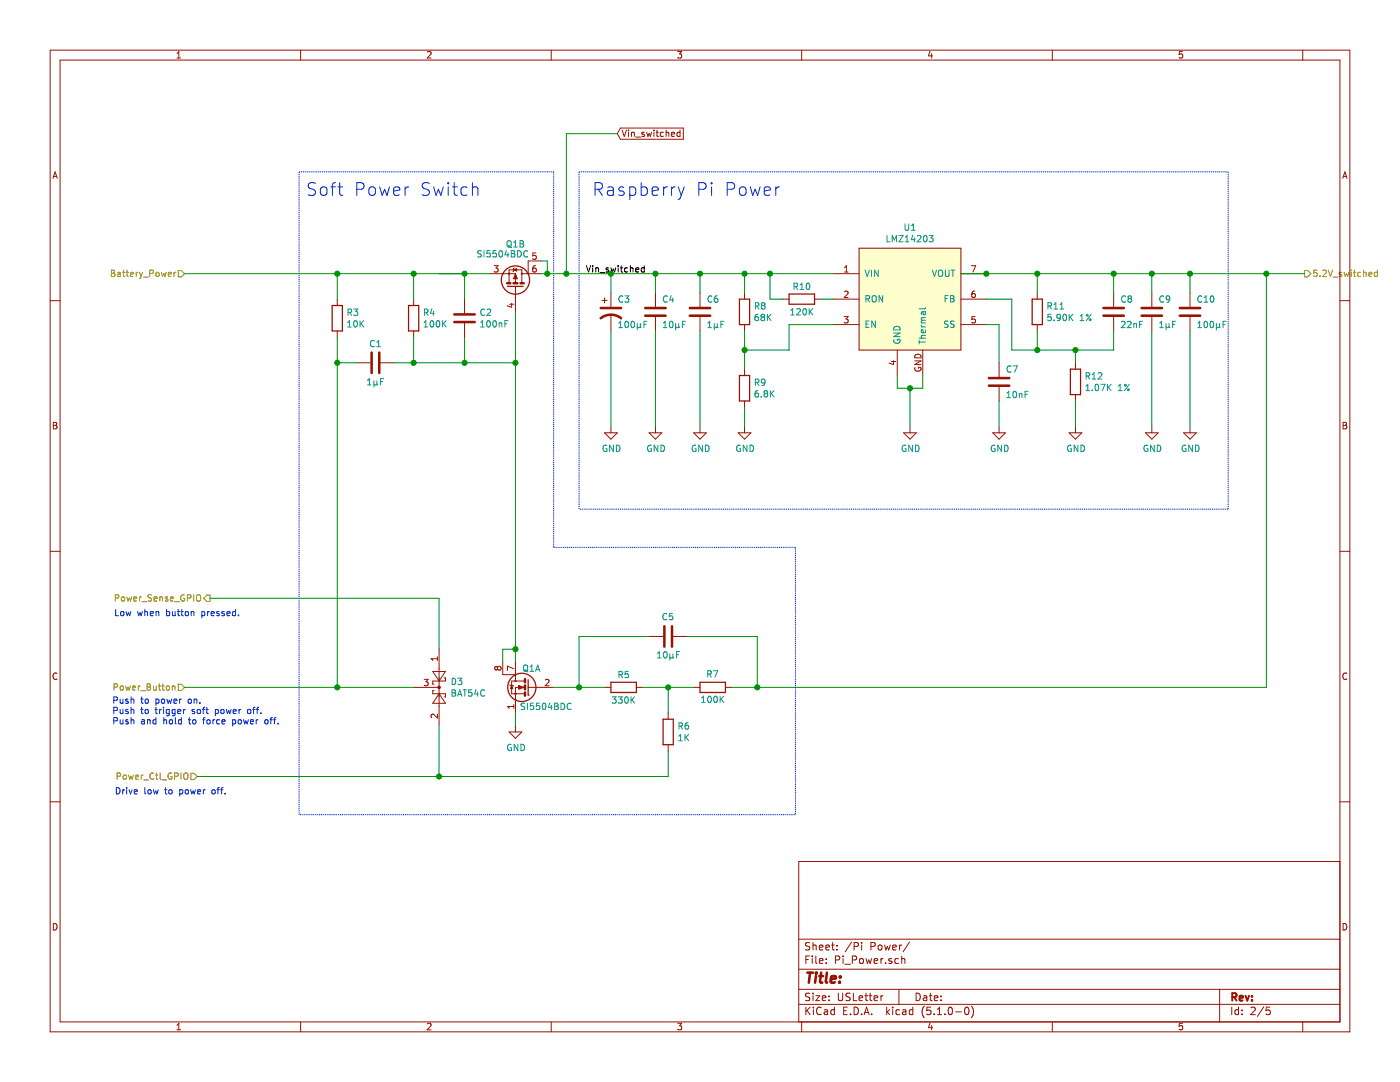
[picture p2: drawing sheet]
EESchema Schematic File Version 4
LIBS:Power Board-cache
EELAYER 29 0
EELAYER END
$Descr USLetter 11000 8500
encoding utf-8
Sheet 2 5
Title ""
Date ""
Rev ""
Comp ""
Comment1 ""
Comment2 ""
Comment3 ""
Comment4 ""
$EndDescr
Text HLabel 10250 2150 2    50   Output ~ 0
5.2V_switched
$Comp
L Device:R R5
U 1 1
P 4900 5400
F 0 "R5" V 4800 5400 50  0000 C CNN
F 1 "330K" V 5000 5400 50  0000 C CNN
F 2 "Resistor_SMD:R_0603_1608Metric" V 4830 5400 50  0001 C CNN
F 3 "~" H 4900 5400 50  0001 C CNN
F 4 "Yageo" H -1800 1350 50  0001 C CNN "Manufacturer"
F 5 "RC0603JR-07330K" H -1800 1350 50  0001 C CNN "Part No."
F 6 "-" H 0   0   50  0001 C CNN "Digikey No."
	1    4900 5400
	0    1    1    0   
$EndComp
$Comp
L Device:R R7
U 1 1
P 5600 5400
F 0 "R7" V 5700 5350 50  0000 L CNN
F 1 "100K" V 5500 5300 50  0000 L CNN
F 2 "Resistor_SMD:R_0603_1608Metric" V 5530 5400 50  0001 C CNN
F 3 "~" H 5600 5400 50  0001 C CNN
F 4 "Yageo" H -1400 2100 50  0001 C CNN "Manufacturer"
F 5 "RC0603JR-07100K" H -1400 2100 50  0001 C CNN "Part No."
F 6 "-" H 0   0   50  0001 C CNN "Digikey No."
	1    5600 5400
	0    -1   -1   0   
$EndComp
Wire Wire Line
	5050 5400 5250 5400
$Comp
L Device:C C5
U 1 1
P 5250 5000
F 0 "C5" V 5400 4950 50  0000 L CNN
F 1 "10µF" V 5100 4900 50  0000 L CNN
F 2 "Capacitor_SMD:C_0805_2012Metric" H 5288 4850 50  0001 C CNN
F 3 "~" H 5250 5000 50  0001 C CNN
F 4 "490-10748-1-ND" H 0   0   50  0001 C CNN "Digikey No."
F 5 "Murata" H 0   0   50  0001 C CNN "Manufacturer"
F 6 "GRM21BR61E106MA73L" H 0   0   50  0001 C CNN "Part No."
	1    5250 5000
	0    -1   -1   0   
$EndComp
$Comp
L Device:R R6
U 1 1
P 5250 5750
F 0 "R6" H 5320 5796 50  0000 L CNN
F 1 "1K" H 5320 5705 50  0000 L CNN
F 2 "Resistor_SMD:R_0603_1608Metric" V 5180 5750 50  0001 C CNN
F 3 "~" H 5250 5750 50  0001 C CNN
F 4 "Yageo" H -900 800 50  0001 C CNN "Manufacturer"
F 5 "RC0603JR-071K" H -900 800 50  0001 C CNN "Part No."
F 6 "-" H 0   0   50  0001 C CNN "Digikey No."
	1    5250 5750
	1    0    0    -1  
$EndComp
Wire Wire Line
	5250 5600 5250 5400
Wire Wire Line
	5250 5400 5450 5400
Connection ~ 5250 5400
Wire Wire Line
	4550 5000 5100 5000
Wire Wire Line
	5400 5000 5950 5000
Wire Wire Line
	9950 5400 9950 2150
Wire Wire Line
	5250 5900 5250 6100
Wire Wire Line
	5950 5000 5950 5400
Wire Notes Line
	9650 4000 4550 4000
$Comp
L Power_Board:LMZ14203 U?
U 1 1
P 7150 2350
AR Path="/5CB12DBA" Ref="U?"  Part="1" 
AR Path="/5C93509D/5CB12DBA" Ref="U?"  Part="1" 
AR Path="/5C958DBD/5C9BDDC9/5CB12DBA" Ref="U?"  Part="1" 
AR Path="/5C958DBD/5CB12DBA" Ref="U1"  Part="1" 
F 0 "U1" H 7150 2915 50  0000 C CNN
F 1 "LMZ14203" H 7150 2824 50  0000 C CNN
F 2 "Power_Board:TO-PMOD_7" H 7150 2350 50  0001 C CNN
F 3 "" H 7150 2350 50  0001 C CNN
F 4 "TI" H 850 250 50  0001 C CNN "Manufacturer"
F 5 "TO-PMOD 7" H 850 250 50  0001 C CNN "Package"
F 6 "LMZ14203TZE-ADJ/NOPB" H 850 250 50  0001 C CNN "Part No."
F 7 "-" H 0   0   50  0001 C CNN "Digikey No."
	1    7150 2350
	1    0    0    -1  
$EndComp
$Comp
L power:GND #PWR?
U 1 1
P 4800 3350
AR Path="/5CB12DC0" Ref="#PWR?"  Part="1" 
AR Path="/5C93509D/5CB12DC0" Ref="#PWR?"  Part="1" 
AR Path="/5C958DBD/5C9BDDC9/5CB12DC0" Ref="#PWR?"  Part="1" 
AR Path="/5C958DBD/5CB12DC0" Ref="#PWR08"  Part="1" 
F 0 "#PWR08" H 4800 3100 50  0001 C CNN
F 1 "GND" H 4805 3177 50  0000 C CNN
F 2 "" H 4800 3350 50  0001 C CNN
F 3 "" H 4800 3350 50  0001 C CNN
	1    4800 3350
	1    0    0    -1  
$EndComp
$Comp
L power:GND #PWR?
U 1 1
P 5150 3350
AR Path="/5CB12DC6" Ref="#PWR?"  Part="1" 
AR Path="/5C93509D/5CB12DC6" Ref="#PWR?"  Part="1" 
AR Path="/5C958DBD/5C9BDDC9/5CB12DC6" Ref="#PWR?"  Part="1" 
AR Path="/5C958DBD/5CB12DC6" Ref="#PWR09"  Part="1" 
F 0 "#PWR09" H 5150 3100 50  0001 C CNN
F 1 "GND" H 5155 3177 50  0000 C CNN
F 2 "" H 5150 3350 50  0001 C CNN
F 3 "" H 5150 3350 50  0001 C CNN
	1    5150 3350
	1    0    0    -1  
$EndComp
$Comp
L power:GND #PWR?
U 1 1
P 5500 3350
AR Path="/5CB12DCC" Ref="#PWR?"  Part="1" 
AR Path="/5C93509D/5CB12DCC" Ref="#PWR?"  Part="1" 
AR Path="/5C958DBD/5C9BDDC9/5CB12DCC" Ref="#PWR?"  Part="1" 
AR Path="/5C958DBD/5CB12DCC" Ref="#PWR010"  Part="1" 
F 0 "#PWR010" H 5500 3100 50  0001 C CNN
F 1 "GND" H 5505 3177 50  0000 C CNN
F 2 "" H 5500 3350 50  0001 C CNN
F 3 "" H 5500 3350 50  0001 C CNN
	1    5500 3350
	1    0    0    -1  
$EndComp
$Comp
L power:GND #PWR?
U 1 1
P 5850 3350
AR Path="/5CB12DD2" Ref="#PWR?"  Part="1" 
AR Path="/5C93509D/5CB12DD2" Ref="#PWR?"  Part="1" 
AR Path="/5C958DBD/5C9BDDC9/5CB12DD2" Ref="#PWR?"  Part="1" 
AR Path="/5C958DBD/5CB12DD2" Ref="#PWR011"  Part="1" 
F 0 "#PWR011" H 5850 3100 50  0001 C CNN
F 1 "GND" H 5855 3177 50  0000 C CNN
F 2 "" H 5850 3350 50  0001 C CNN
F 3 "" H 5850 3350 50  0001 C CNN
	1    5850 3350
	1    0    0    -1  
$EndComp
$Comp
L power:GND #PWR?
U 1 1
P 7150 3350
AR Path="/5CB12DD8" Ref="#PWR?"  Part="1" 
AR Path="/5C93509D/5CB12DD8" Ref="#PWR?"  Part="1" 
AR Path="/5C958DBD/5C9BDDC9/5CB12DD8" Ref="#PWR?"  Part="1" 
AR Path="/5C958DBD/5CB12DD8" Ref="#PWR012"  Part="1" 
F 0 "#PWR012" H 7150 3100 50  0001 C CNN
F 1 "GND" H 7155 3177 50  0000 C CNN
F 2 "" H 7150 3350 50  0001 C CNN
F 3 "" H 7150 3350 50  0001 C CNN
	1    7150 3350
	1    0    0    -1  
$EndComp
$Comp
L power:GND #PWR?
U 1 1
P 7850 3350
AR Path="/5CB12DDE" Ref="#PWR?"  Part="1" 
AR Path="/5C93509D/5CB12DDE" Ref="#PWR?"  Part="1" 
AR Path="/5C958DBD/5C9BDDC9/5CB12DDE" Ref="#PWR?"  Part="1" 
AR Path="/5C958DBD/5CB12DDE" Ref="#PWR013"  Part="1" 
F 0 "#PWR013" H 7850 3100 50  0001 C CNN
F 1 "GND" H 7855 3177 50  0000 C CNN
F 2 "" H 7850 3350 50  0001 C CNN
F 3 "" H 7850 3350 50  0001 C CNN
	1    7850 3350
	1    0    0    -1  
$EndComp
$Comp
L power:GND #PWR?
U 1 1
P 8450 3350
AR Path="/5CB12DE4" Ref="#PWR?"  Part="1" 
AR Path="/5C93509D/5CB12DE4" Ref="#PWR?"  Part="1" 
AR Path="/5C958DBD/5C9BDDC9/5CB12DE4" Ref="#PWR?"  Part="1" 
AR Path="/5C958DBD/5CB12DE4" Ref="#PWR014"  Part="1" 
F 0 "#PWR014" H 8450 3100 50  0001 C CNN
F 1 "GND" H 8455 3177 50  0000 C CNN
F 2 "" H 8450 3350 50  0001 C CNN
F 3 "" H 8450 3350 50  0001 C CNN
	1    8450 3350
	1    0    0    -1  
$EndComp
$Comp
L power:GND #PWR?
U 1 1
P 9050 3350
AR Path="/5CB12DEA" Ref="#PWR?"  Part="1" 
AR Path="/5C93509D/5CB12DEA" Ref="#PWR?"  Part="1" 
AR Path="/5C958DBD/5C9BDDC9/5CB12DEA" Ref="#PWR?"  Part="1" 
AR Path="/5C958DBD/5CB12DEA" Ref="#PWR015"  Part="1" 
F 0 "#PWR015" H 9050 3100 50  0001 C CNN
F 1 "GND" H 9055 3177 50  0000 C CNN
F 2 "" H 9050 3350 50  0001 C CNN
F 3 "" H 9050 3350 50  0001 C CNN
	1    9050 3350
	1    0    0    -1  
$EndComp
$Comp
L power:GND #PWR?
U 1 1
P 9350 3350
AR Path="/5CB12DF0" Ref="#PWR?"  Part="1" 
AR Path="/5C93509D/5CB12DF0" Ref="#PWR?"  Part="1" 
AR Path="/5C958DBD/5C9BDDC9/5CB12DF0" Ref="#PWR?"  Part="1" 
AR Path="/5C958DBD/5CB12DF0" Ref="#PWR016"  Part="1" 
F 0 "#PWR016" H 9350 3100 50  0001 C CNN
F 1 "GND" H 9355 3177 50  0000 C CNN
F 2 "" H 9350 3350 50  0001 C CNN
F 3 "" H 9350 3350 50  0001 C CNN
	1    9350 3350
	1    0    0    -1  
$EndComp
$Comp
L Device:C C?
U 1 1
P 5150 2450
AR Path="/5CB12DF6" Ref="C?"  Part="1" 
AR Path="/5C93509D/5CB12DF6" Ref="C?"  Part="1" 
AR Path="/5C958DBD/5C9BDDC9/5CB12DF6" Ref="C?"  Part="1" 
AR Path="/5C958DBD/5CB12DF6" Ref="C4"  Part="1" 
F 0 "C4" H 5200 2550 50  0000 L CNN
F 1 "10µF" H 5200 2350 50  0000 L CNN
F 2 "Capacitor_SMD:C_0805_2012Metric" H 5188 2300 50  0001 C CNN
F 3 "~" H 5150 2450 50  0001 C CNN
F 4 "490-10748-1-ND" H 0   0   50  0001 C CNN "Digikey No."
F 5 "Murata" H 0   0   50  0001 C CNN "Manufacturer"
F 6 "GRM21BR61E106MA73L" H 0   0   50  0001 C CNN "Part No."
	1    5150 2450
	1    0    0    -1  
$EndComp
$Comp
L Device:C C?
U 1 1
P 5500 2450
AR Path="/5CB12E00" Ref="C?"  Part="1" 
AR Path="/5C93509D/5CB12E00" Ref="C?"  Part="1" 
AR Path="/5C958DBD/5C9BDDC9/5CB12E00" Ref="C?"  Part="1" 
AR Path="/5C958DBD/5CB12E00" Ref="C6"  Part="1" 
F 0 "C6" H 5550 2550 50  0000 L CNN
F 1 "1µF" H 5550 2350 50  0000 L CNN
F 2 "Capacitor_SMD:C_0805_2012Metric" H 5538 2300 50  0001 C CNN
F 3 "~" H 5500 2450 50  0001 C CNN
F 4 "0603" H 1200 200 50  0001 C CNN "Package"
F 5 "587-1438-1-ND" H 0   0   50  0001 C CNN "Digikey No."
F 6 "Taiyo Yuden" H 0   0   50  0001 C CNN "Manufacturer"
F 7 "GMK212B7105KG-T" H 0   0   50  0001 C CNN "Part No."
	1    5500 2450
	1    0    0    -1  
$EndComp
$Comp
L Device:C C?
U 1 1
P 7850 3000
AR Path="/5CB12E07" Ref="C?"  Part="1" 
AR Path="/5C93509D/5CB12E07" Ref="C?"  Part="1" 
AR Path="/5C958DBD/5C9BDDC9/5CB12E07" Ref="C?"  Part="1" 
AR Path="/5C958DBD/5CB12E07" Ref="C7"  Part="1" 
F 0 "C7" H 7900 3100 50  0000 L CNN
F 1 "10nF" H 7900 2900 50  0000 L CNN
F 2 "Capacitor_SMD:C_0603_1608Metric" H 7888 2850 50  0001 C CNN
F 3 "~" H 7850 3000 50  0001 C CNN
F 4 "0603" H 750 250 50  0001 C CNN "Package"
F 5 "-" H 0   0   50  0001 C CNN "Digikey No."
F 6 "Murata" H 0   0   50  0001 C CNN "Manufacturer"
F 7 "GRM188R71H103KA01D" H 0   0   50  0001 C CNN "Part No."
	1    7850 3000
	1    0    0    -1  
$EndComp
$Comp
L Device:C C?
U 1 1
P 8750 2450
AR Path="/5CB12E10" Ref="C?"  Part="1" 
AR Path="/5C93509D/5CB12E10" Ref="C?"  Part="1" 
AR Path="/5C958DBD/5C9BDDC9/5CB12E10" Ref="C?"  Part="1" 
AR Path="/5C958DBD/5CB12E10" Ref="C8"  Part="1" 
F 0 "C8" H 8800 2550 50  0000 L CNN
F 1 "22nF" H 8800 2350 50  0000 L CNN
F 2 "Capacitor_SMD:C_0603_1608Metric" H 8788 2300 50  0001 C CNN
F 3 "~" H 8750 2450 50  0001 C CNN
F 4 "732-8009-1-ND" H 0   0   50  0001 C CNN "Digikey No."
F 5 "Wurth" H 0   0   50  0001 C CNN "Manufacturer"
F 6 "885012206091" H 0   0   50  0001 C CNN "Part No."
	1    8750 2450
	1    0    0    -1  
$EndComp
$Comp
L Device:C C?
U 1 1
P 9050 2450
AR Path="/5CB12E1A" Ref="C?"  Part="1" 
AR Path="/5C93509D/5CB12E1A" Ref="C?"  Part="1" 
AR Path="/5C958DBD/5C9BDDC9/5CB12E1A" Ref="C?"  Part="1" 
AR Path="/5C958DBD/5CB12E1A" Ref="C9"  Part="1" 
F 0 "C9" H 9100 2550 50  0000 L CNN
F 1 "1µF" H 9100 2350 50  0000 L CNN
F 2 "Capacitor_SMD:C_0805_2012Metric" H 9088 2300 50  0001 C CNN
F 3 "~" H 9050 2450 50  0001 C CNN
F 4 "0603" H 750 200 50  0001 C CNN "Package"
F 5 "587-1438-1-ND" H 0   0   50  0001 C CNN "Digikey No."
F 6 "Taiyo Yuden" H 0   0   50  0001 C CNN "Manufacturer"
F 7 "GMK212B7105KG-T" H 0   0   50  0001 C CNN "Part No."
	1    9050 2450
	1    0    0    -1  
$EndComp
$Comp
L Device:C C?
U 1 1
P 9350 2450
AR Path="/5CB12E23" Ref="C?"  Part="1" 
AR Path="/5C93509D/5CB12E23" Ref="C?"  Part="1" 
AR Path="/5C958DBD/5C9BDDC9/5CB12E23" Ref="C?"  Part="1" 
AR Path="/5C958DBD/5CB12E23" Ref="C10"  Part="1" 
F 0 "C10" H 9400 2550 50  0000 L CNN
F 1 "100µF" H 9400 2350 50  0000 L CNN
F 2 "Capacitor_SMD:C_1210_3225Metric" H 9388 2300 50  0001 C CNN
F 3 "~" H 9350 2450 50  0001 C CNN
F 4 "587-1965-1-ND" H 550 -1250 50  0001 C CNN "Digikey No."
F 5 "Taiyo Yuden" H 550 -1250 50  0001 C CNN "Manufacturer"
F 6 "LMK325BJ107MM-T" H 550 -1250 50  0001 C CNN "Part No."
	1    9350 2450
	1    0    0    -1  
$EndComp
$Comp
L Device:CP1 C?
U 1 1
P 4800 2450
AR Path="/5CB12E2C" Ref="C?"  Part="1" 
AR Path="/5C93509D/5CB12E2C" Ref="C?"  Part="1" 
AR Path="/5C958DBD/5C9BDDC9/5CB12E2C" Ref="C?"  Part="1" 
AR Path="/5C958DBD/5CB12E2C" Ref="C3"  Part="1" 
F 0 "C3" H 4850 2550 50  0000 L CNN
F 1 "100µF" H 4850 2350 50  0000 L CNN
F 2 "Capacitor_SMD:CP_Elec_8x10" H 4800 2450 50  0001 C CNN
F 3 "https://datasheet.octopart.com/EDK107M050A9MAA-Kemet-datasheet-13271990.pdf" H 4800 2450 50  0001 C CNN
F 4 "399-6672-1-ND" H 1200 -1250 50  0001 C CNN "Digikey No."
F 5 "Kemet" H 1200 -1250 50  0001 C CNN "Manufacturer"
F 6 "EDK107M050A9MAA" H 1200 -1250 50  0001 C CNN "Part No."
	1    4800 2450
	1    0    0    -1  
$EndComp
$Comp
L Device:R R?
U 1 1
P 8450 3000
AR Path="/5CB12E36" Ref="R?"  Part="1" 
AR Path="/5C93509D/5CB12E36" Ref="R?"  Part="1" 
AR Path="/5C958DBD/5C9BDDC9/5CB12E36" Ref="R?"  Part="1" 
AR Path="/5C958DBD/5CB12E36" Ref="R12"  Part="1" 
F 0 "R12" H 8520 3046 50  0000 L CNN
F 1 "1.07K 1%" H 8520 2955 50  0000 L CNN
F 2 "Resistor_SMD:R_0603_1608Metric" V 8380 3000 50  0001 C CNN
F 3 "~" H 8450 3000 50  0001 C CNN
F 4 "0603" H 750 250 50  0001 C CNN "Package"
F 5 "ERJ-3EKF1071V" H 750 250 50  0001 C CNN "Part No."
F 6 "P1.07KHCT-ND" H 650 -1200 50  0001 C CNN "Digikey No."
F 7 "Panasonic" H 650 -1200 50  0001 C CNN "Manufacturer"
	1    8450 3000
	1    0    0    -1  
$EndComp
$Comp
L Device:R R?
U 1 1
P 8150 2450
AR Path="/5CB12E40" Ref="R?"  Part="1" 
AR Path="/5C93509D/5CB12E40" Ref="R?"  Part="1" 
AR Path="/5C958DBD/5C9BDDC9/5CB12E40" Ref="R?"  Part="1" 
AR Path="/5C958DBD/5CB12E40" Ref="R11"  Part="1" 
F 0 "R11" H 8220 2496 50  0000 L CNN
F 1 "5.90K 1%" H 8220 2405 50  0000 L CNN
F 2 "Resistor_SMD:R_0603_1608Metric" V 8080 2450 50  0001 C CNN
F 3 "~" H 8150 2450 50  0001 C CNN
F 4 "0603" H 650 200 50  0001 C CNN "Package"
F 5 "P5.90KHCT-ND" H 550 -1250 50  0001 C CNN "Digikey No."
F 6 "Panasonic" H 550 -1250 50  0001 C CNN "Manufacturer"
F 7 "ERJ-3EKF5901V" H 550 -1250 50  0001 C CNN "Part No."
	1    8150 2450
	1    0    0    -1  
$EndComp
$Comp
L Device:R R?
U 1 1
P 5850 3050
AR Path="/5CB12E49" Ref="R?"  Part="1" 
AR Path="/5C93509D/5CB12E49" Ref="R?"  Part="1" 
AR Path="/5C958DBD/5C9BDDC9/5CB12E49" Ref="R?"  Part="1" 
AR Path="/5C958DBD/5CB12E49" Ref="R9"  Part="1" 
F 0 "R9" H 5920 3096 50  0000 L CNN
F 1 "6.8K" H 5920 3005 50  0000 L CNN
F 2 "Resistor_SMD:R_0603_1608Metric" V 5780 3050 50  0001 C CNN
F 3 "~" H 5850 3050 50  0001 C CNN
F 4 "0603" H 1150 300 50  0001 C CNN "Package"
F 5 "RC0603JR-076K8" H 1150 300 50  0001 C CNN "Part No."
F 6 "Yageo" H 1050 -1150 50  0001 C CNN "Manufacturer"
F 7 "-" H 0   0   50  0001 C CNN "Digikey No."
	1    5850 3050
	1    0    0    -1  
$EndComp
$Comp
L Device:R R?
U 1 1
P 6300 2350
AR Path="/5CB12E52" Ref="R?"  Part="1" 
AR Path="/5C93509D/5CB12E52" Ref="R?"  Part="1" 
AR Path="/5C958DBD/5C9BDDC9/5CB12E52" Ref="R?"  Part="1" 
AR Path="/5C958DBD/5CB12E52" Ref="R10"  Part="1" 
F 0 "R10" V 6200 2350 50  0000 C CNN
F 1 "120K" V 6400 2350 50  0000 C CNN
F 2 "Resistor_SMD:R_0603_1608Metric" V 6230 2350 50  0001 C CNN
F 3 "~" H 6300 2350 50  0001 C CNN
F 4 "0603" H 950 250 50  0001 C CNN "Package"
F 5 "RC0603JR-07120K" H 950 250 50  0001 C CNN "Part No."
F 6 "Yageo" H 850 -1200 50  0001 C CNN "Manufacturer"
F 7 "-" H 0   0   50  0001 C CNN "Digikey No."
	1    6300 2350
	0    1    1    0   
$EndComp
$Comp
L Device:R R?
U 1 1
P 5850 2450
AR Path="/5CB12E5B" Ref="R?"  Part="1" 
AR Path="/5C93509D/5CB12E5B" Ref="R?"  Part="1" 
AR Path="/5C958DBD/5C9BDDC9/5CB12E5B" Ref="R?"  Part="1" 
AR Path="/5C958DBD/5CB12E5B" Ref="R8"  Part="1" 
F 0 "R8" H 5920 2496 50  0000 L CNN
F 1 "68K" H 5920 2405 50  0000 L CNN
F 2 "Resistor_SMD:R_0603_1608Metric" V 5780 2450 50  0001 C CNN
F 3 "~" H 5850 2450 50  0001 C CNN
F 4 "0603" H 1150 200 50  0001 C CNN "Package"
F 5 "RC0603JR-0768K" H 1150 200 50  0001 C CNN "Part No."
F 6 "Yageo" H 1050 -1250 50  0001 C CNN "Manufacturer"
F 7 "-" H 0   0   50  0001 C CNN "Digikey No."
	1    5850 2450
	1    0    0    -1  
$EndComp
Wire Wire Line
	5150 2300 5150 2150
Wire Wire Line
	5500 2300 5500 2150
Wire Wire Line
	6150 2350 6050 2350
Wire Wire Line
	6050 2350 6050 2150
Wire Wire Line
	4800 2600 4800 3350
Wire Wire Line
	5150 2600 5150 3350
Wire Wire Line
	5500 2600 5500 3350
Wire Wire Line
	6550 2350 6450 2350
Wire Wire Line
	5850 2600 5850 2750
Connection ~ 5850 2750
Wire Wire Line
	5850 2750 5850 2900
Wire Wire Line
	5850 3200 5850 3350
Wire Wire Line
	7550 2150 7750 2150
Wire Wire Line
	9350 2150 9350 2300
Wire Wire Line
	8750 2600 8750 2750
Wire Wire Line
	8150 2750 8150 2600
Wire Wire Line
	8150 2750 7950 2750
Wire Wire Line
	7950 2750 7950 2350
Wire Wire Line
	7950 2350 7750 2350
Wire Wire Line
	7850 2550 7850 2850
Wire Wire Line
	8450 2850 8450 2750
Wire Wire Line
	7850 3150 7850 3350
Wire Wire Line
	8450 3350 8450 3150
Wire Wire Line
	9050 3350 9050 2600
Wire Wire Line
	9350 3350 9350 2600
Wire Wire Line
	6200 2550 6550 2550
Wire Wire Line
	5850 2750 6200 2750
Wire Wire Line
	6200 2750 6200 2550
Wire Wire Line
	7250 2950 7250 3050
Wire Wire Line
	7250 3050 7150 3050
Wire Wire Line
	7050 3050 7050 2950
Wire Wire Line
	7150 3350 7150 3050
Connection ~ 7150 3050
Wire Wire Line
	7150 3050 7050 3050
Connection ~ 8150 2750
Wire Wire Line
	6550 2150 6050 2150
Connection ~ 5850 2150
Connection ~ 6050 2150
Wire Wire Line
	6050 2150 5850 2150
Wire Wire Line
	7750 2550 7850 2550
Connection ~ 8450 2750
Wire Wire Line
	8450 2750 8750 2750
Wire Wire Line
	8150 2750 8450 2750
Wire Wire Line
	7750 2150 8150 2150
Connection ~ 7750 2150
Connection ~ 8150 2150
Wire Wire Line
	8150 2150 8750 2150
Connection ~ 8750 2150
Wire Wire Line
	8750 2150 9050 2150
Connection ~ 9050 2150
Wire Wire Line
	8150 2300 8150 2150
Wire Wire Line
	8750 2300 8750 2150
Wire Wire Line
	9050 2300 9050 2150
Wire Wire Line
	4800 2150 4800 2300
Wire Wire Line
	5850 2150 5850 2300
Connection ~ 9950 2150
Wire Wire Line
	5950 5400 9950 5400
Wire Wire Line
	9350 2150 9950 2150
Wire Wire Line
	5750 5400 5950 5400
Wire Wire Line
	9950 2150 10250 2150
Wire Wire Line
	9050 2150 9350 2150
Connection ~ 9350 2150
Connection ~ 5950 5400
Wire Notes Line
	9650 1350 9650 4000
Wire Notes Line
	4550 1350 4550 4000
Text Notes 4650 1550 0    100  ~ 0
Raspberry Pi Power
Wire Notes Line
	4550 1350 9650 1350
Wire Notes Line
	6250 4300 6250 6400
Text Notes 880  5700 0    50   ~ 0
Push to power on.\nPush to trigger soft power off.\nPush and hold to force power off.
Text Notes 900  6250 0    50   ~ 0
Drive low to power off.
Text Notes 2400 1550 0    100  ~ 0
Soft Power Switch
Text HLabel 1450 2150 0    50   Input ~ 0
Battery_Power
Text HLabel 1550 6100 0    50   Input ~ 0
Power_Ctl_GPIO
$Comp
L Power_Board:SI5504BDC Q?
U 2 1
P 4050 2150
AR Path="/5C931E81" Ref="Q?"  Part="2" 
AR Path="/5C958DBD/5C931E81" Ref="Q1"  Part="2" 
F 0 "Q1" V 4278 2150 50  0000 C CNN
F 1 "SI5504BDC" V 4200 2050 50  0000 C CNN
F 2 "Power_Board:1206-8_or_SO-8" H 4050 2150 50  0001 C CNN
F 3 "http://www.vishay.com/docs/74483/si5504bdc.pdf" H 4050 2150 50  0001 C CNN
F 4 "SI5504BDC-T1-GE3CT-ND" H -1900 -800 50  0001 C CNN "Digikey No."
F 5 "Vishay" H -1900 -800 50  0001 C CNN "Manufacturer"
F 6 "SI5504BDC-T1-GE3" H -1900 -800 50  0001 C CNN "Part No."
	2    4050 2150
	0    1    -1   0   
$EndComp
$Comp
L Power_Board:SI5504BDC Q?
U 1 1
P 4050 5400
AR Path="/5C930F5F" Ref="Q?"  Part="1" 
AR Path="/5C958DBD/5C930F5F" Ref="Q1"  Part="1" 
F 0 "Q1" H 3850 5550 50  0000 L CNN
F 1 "SI5504BDC" H 3600 5250 50  0000 L CNN
F 2 "Power_Board:1206-8_or_SO-8" H 4050 5400 50  0001 C CNN
F 3 "http://www.vishay.com/docs/74483/si5504bdc.pdf" H 4050 5400 50  0001 C CNN
F 4 "SI5504BDC-T1-GE3CT-ND" H -1700 1350 50  0001 C CNN "Digikey No."
F 5 "Vishay" H -1700 1350 50  0001 C CNN "Manufacturer"
F 6 "SI5504BDC-T1-GE3" H -1700 1350 50  0001 C CNN "Part No."
	1    4050 5400
	-1   0    0    -1  
$EndComp
$Comp
L power:GND #PWR07
U 1 1
P 4050 5700
F 0 "#PWR07" H 4050 5450 50  0001 C CNN
F 1 "GND" H 4055 5527 50  0000 C CNN
F 2 "" H 4050 5700 50  0001 C CNN
F 3 "" H 4050 5700 50  0001 C CNN
	1    4050 5700
	1    0    0    -1  
$EndComp
$Comp
L Diode:BAT54C D3
U 1 1
P 3450 5400
F 0 "D3" V 3404 5488 50  0000 L CNN
F 1 "BAT54C" V 3495 5488 50  0000 L CNN
F 2 "Package_TO_SOT_SMD:SOT-23" H 3525 5525 50  0001 L CNN
F 3 "https://www.diodes.com/_files/datasheets/ds11005.pdf" H 3370 5400 50  0001 C CNN
F 4 "BAT54CCT-ND" H -1700 1050 50  0001 C CNN "Digikey No."
F 5 "Diodes Inc." H -1700 1050 50  0001 C CNN "Manufacturer"
F 6 "BAT54CTA" H -1700 1050 50  0001 C CNN "Part No."
	1    3450 5400
	0    1    1    0   
$EndComp
$Comp
L Device:R R3
U 1 1
P 2650 2500
F 0 "R3" H 2720 2546 50  0000 L CNN
F 1 "10K" H 2720 2455 50  0000 L CNN
F 2 "Resistor_SMD:R_0603_1608Metric" V 2580 2500 50  0001 C CNN
F 3 "~" H 2650 2500 50  0001 C CNN
F 4 "Yageo" H -1800 -800 50  0001 C CNN "Manufacturer"
F 5 "RC0603JR-0710K" H -1800 -800 50  0001 C CNN "Part No."
F 6 "-" H 0   0   50  0001 C CNN "Digikey No."
	1    2650 2500
	1    0    0    -1  
$EndComp
$Comp
L Device:R R4
U 1 1
P 3250 2500
F 0 "R4" H 3320 2546 50  0000 L CNN
F 1 "100K" H 3320 2455 50  0000 L CNN
F 2 "Resistor_SMD:R_0603_1608Metric" V 3180 2500 50  0001 C CNN
F 3 "~" H 3250 2500 50  0001 C CNN
F 4 "Yageo" H -1900 -800 50  0001 C CNN "Manufacturer"
F 5 "RC0603JR-07100K" H -1900 -800 50  0001 C CNN "Part No."
F 6 "-" H 0   0   50  0001 C CNN "Digikey No."
	1    3250 2500
	1    0    0    -1  
$EndComp
$Comp
L Device:C C1
U 1 1
P 2950 2850
F 0 "C1" V 2800 2850 50  0000 C CNN
F 1 "1µF" V 3100 2850 50  0000 C CNN
F 2 "Capacitor_SMD:C_0805_2012Metric" H 2988 2700 50  0001 C CNN
F 3 "~" H 2950 2850 50  0001 C CNN
F 4 "587-1438-1-ND" H 0   0   50  0001 C CNN "Digikey No."
F 5 "Taiyo Yuden" H 0   0   50  0001 C CNN "Manufacturer"
F 6 "GMK212B7105KG-T" H 0   0   50  0001 C CNN "Part No."
	1    2950 2850
	0    1    1    0   
$EndComp
Wire Wire Line
	3250 2350 3250 2150
Wire Wire Line
	3650 2350 3650 2150
Wire Wire Line
	3650 2650 3650 2850
Wire Wire Line
	3250 2650 3250 2850
Wire Wire Line
	4050 5200 4050 5100
Wire Wire Line
	4050 5700 4050 5600
Wire Wire Line
	3450 5100 3450 4700
Text HLabel 1650 4700 0    50   Output ~ 0
Power_Sense_GPIO
Text Notes 895  4850 0    50   ~ 0
Low when button pressed.
$Comp
L Device:C C2
U 1 1
P 3650 2500
F 0 "C2" H 3765 2546 50  0000 L CNN
F 1 "100nF" H 3765 2455 50  0000 L CNN
F 2 "Capacitor_SMD:C_0805_2012Metric" H 3688 2350 50  0001 C CNN
F 3 "~" H 3650 2500 50  0001 C CNN
F 4 "445-5827-1-ND" H 0   0   50  0001 C CNN "Digikey No."
F 5 "TDK" H 0   0   50  0001 C CNN "Manufacturer"
F 6 "CGA4J2X7R2A104K125AA" H 0   0   50  0001 C CNN "Part No."
	1    3650 2500
	1    0    0    -1  
$EndComp
Text HLabel 1450 5400 0    50   Input ~ 0
Power_Button
Wire Wire Line
	3450 5700 3450 6100
Connection ~ 3450 6100
Wire Wire Line
	1450 5400 2650 5400
Wire Wire Line
	2800 2850 2650 2850
Connection ~ 3250 2150
Wire Wire Line
	3250 2850 3100 2850
Connection ~ 3650 2150
Wire Wire Line
	3650 2150 3850 2150
Wire Wire Line
	3650 2850 4050 2850
Wire Wire Line
	3450 4700 1650 4700
Wire Wire Line
	2650 2850 2650 5400
Wire Notes Line
	4350 1350 4350 4300
Wire Notes Line
	4350 4300 6250 4300
Wire Notes Line
	6250 6400 2350 6400
Wire Notes Line
	2350 6400 2350 1350
Wire Notes Line
	2350 1350 4350 1350
Wire Wire Line
	1450 2150 2650 2150
Wire Wire Line
	2650 2350 2650 2150
Connection ~ 2650 2150
Wire Wire Line
	2650 2150 3250 2150
Wire Wire Line
	2650 2650 2650 2850
Wire Wire Line
	1550 6100 3450 6100
Connection ~ 2650 2850
Wire Wire Line
	3250 5400 2650 5400
Connection ~ 2650 5400
Wire Wire Line
	3450 6100 5250 6100
Wire Wire Line
	4750 5400 4550 5400
Wire Wire Line
	4550 5400 4550 5000
Connection ~ 4550 5400
Wire Wire Line
	4550 5400 4350 5400
Wire Wire Line
	4050 2450 4050 2850
Connection ~ 4050 2850
Wire Wire Line
	3450 2150 3650 2150
Wire Wire Line
	3250 2150 3650 2150
Wire Wire Line
	4250 2050 4300 2050
Wire Wire Line
	4300 2050 4300 2150
Connection ~ 4300 2150
Wire Wire Line
	4300 2150 4250 2150
Wire Wire Line
	3950 5200 3950 5100
Wire Wire Line
	3950 5100 4050 5100
Connection ~ 4050 5100
Wire Wire Line
	4050 5100 4050 2850
Connection ~ 4800 2150
Wire Wire Line
	4800 2150 4450 2150
Connection ~ 5150 2150
Connection ~ 5500 2150
Wire Wire Line
	5500 2150 5850 2150
Wire Wire Line
	5150 2150 5500 2150
Wire Wire Line
	4800 2150 5150 2150
Wire Wire Line
	3650 2850 3250 2850
Connection ~ 3650 2850
Connection ~ 3250 2850
Text Label 4600 2150 0    50   ~ 0
Vin_switched
Wire Wire Line
	4450 2150 4450 1050
Wire Wire Line
	4450 1050 4850 1050
Connection ~ 4450 2150
Wire Wire Line
	4450 2150 4300 2150
Text GLabel 4850 1050 2    50   Input ~ 0
Vin_switched
$EndSCHEMATC
